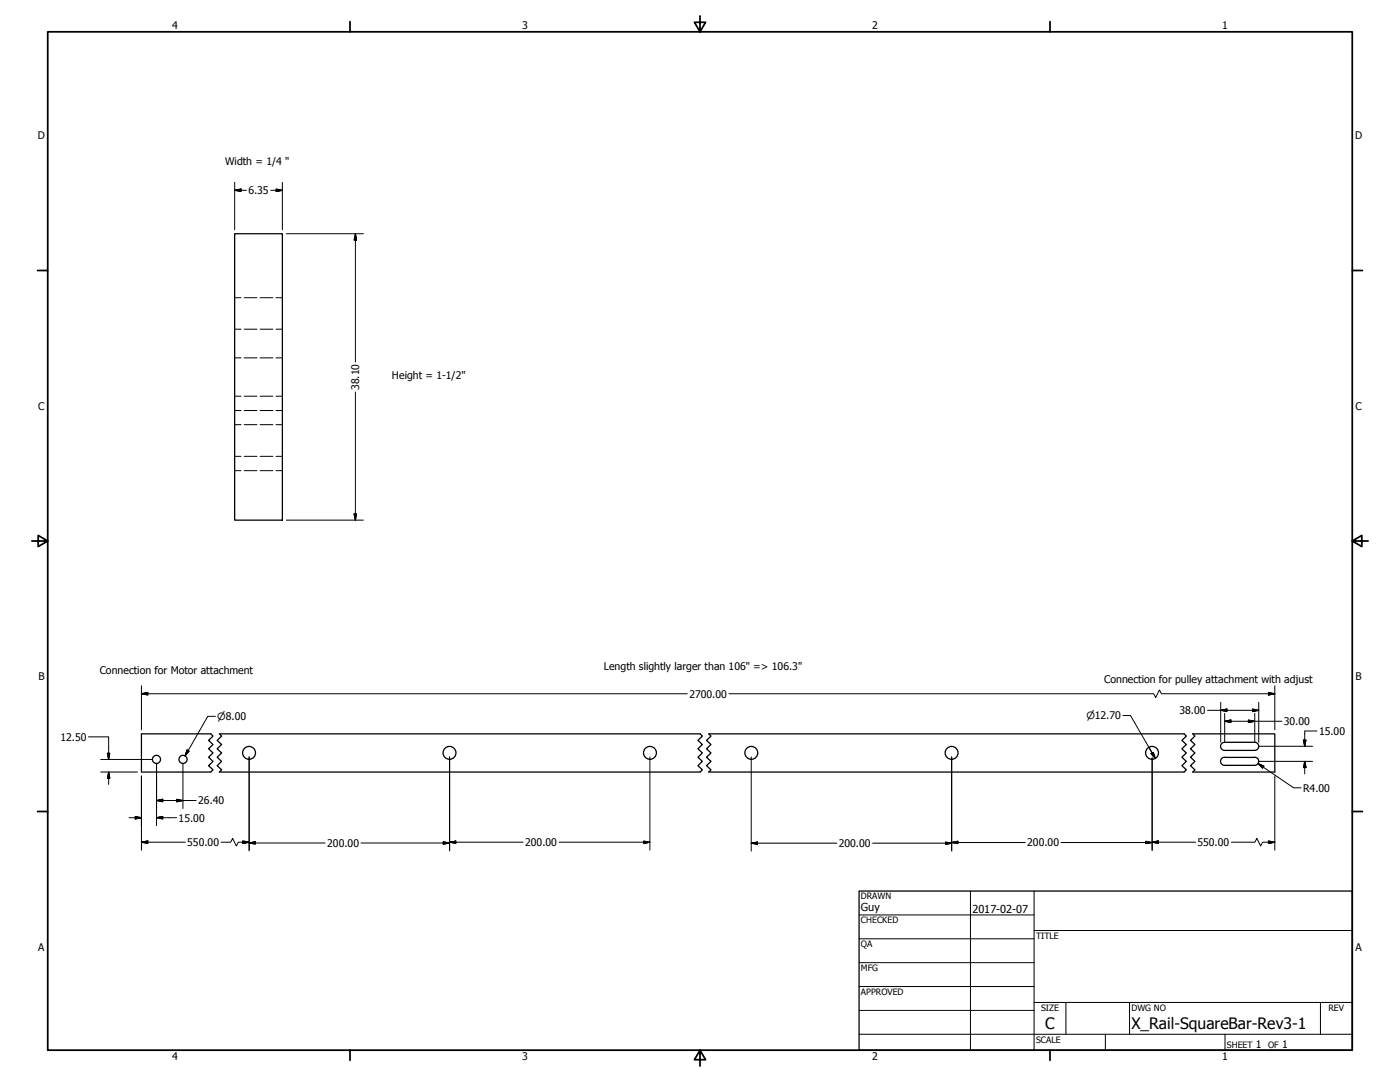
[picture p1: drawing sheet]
<svg xmlns="http://www.w3.org/2000/svg" width="559mm" height="432mm" viewBox="0 0 559 432" stroke-linecap="round" stroke-linejoin="round" font-family="sans-serif">
<!-- layer: Visible (ANSI) -->
<g fill="none" stroke="#000" stroke-width=".51">
<path d="M93.7 93.3h19v114.3h-19zM84.1 292.9h-27.6v15.2h27.6M87.6 292.9h191.9M282.9 292.9h189.7M476.1 292.9h32.7v15.2h-32.7M488.8 296.2a1.62 1.62 0 0 0-1.6 1.6 1.62 1.62 0 0 0 1.6 1.7M488.8 296.2h12a1.62 1.62 0 0 1 1.6 1.6 1.62 1.62 0 0 1-1.6 1.7h-12M87.6 308.1h191.9M282.9 308.1h189.7M488.8 302.2a1.62 1.62 0 0 0-1.6 1.6 1.62 1.62 0 0 0 1.6 1.6M488.8 302.3h12M500.8 302.2a1.62 1.62 0 0 1 1.6 1.6 1.62 1.62 0 0 1-1.6 1.6h-12"/>
<circle cx="62.5" cy="303.1" r="1.62"/>
<circle cx="73.1" cy="303.1" r="1.62"/>
<circle cx="99.4" cy="300.5" r="2.57"/>
<circle cx="179.4" cy="300.5" r="2.57"/>
<circle cx="259.4" cy="300.5" r="2.57"/>
<circle cx="299.9" cy="300.5" r="2.57"/>
<circle cx="379.8" cy="300.5" r="2.57"/>
<circle cx="459.8" cy="300.5" r="2.57"/>
</g>
<!-- layer: Break Line (ANSI) -->
<path d="M84.1 292.9l.9 .9-1.8 1.7 1.8 1.6-1.8 1.7 1.8 1.7-1.8 1.7 1.8 1.6-1.8 1.8 1.8 1.6-.9 .9M87.6 292.9l.9 .9-1.8 1.7 1.8 1.6-1.8 1.7 1.8 1.7-1.8 1.7 1.8 1.6-1.8 1.8 1.8 1.6-.9 .9M279.5 292.9l.9 .9-1.8 1.7 1.8 1.6-1.8 1.7 1.8 1.7-1.8 1.7 1.8 1.6-1.8 1.8 1.8 1.6-.9 .9M282.9 292.9l.9 .9-1.8 1.7 1.8 1.6-1.8 1.7 1.8 1.7-1.8 1.7 1.8 1.6-1.8 1.8 1.8 1.6-.9 .9M472.6 292.9l.9 .9-1.8 1.7 1.8 1.6-1.8 1.7 1.8 1.7-1.8 1.7 1.8 1.6-1.8 1.8 1.8 1.6-.9 .9M476.1 292.9l.8 .9-1.7 1.7 1.7 1.6-1.7 1.7 1.7 1.7-1.7 1.7 1.7 1.6-1.7 1.8 1.7 1.6-.8 .9" fill="none" stroke="#000" stroke-width=".51"/>
<!-- layer: Hidden (ANSI) -->
<g fill="none" stroke="#000" stroke-width=".4">
<path d="M93.7 118.8h2.5M97.5 118.8h5.1M103.8 118.8h5.1M110.2 118.8h2.5M93.7 131.4h2.5M97.5 131.4h5.1M103.8 131.4h5.1M110.2 131.4h2.5M93.7 142.8h2.5M93.7 158.1h2.5M97.5 142.8h5.1M97.5 158.1h5.1"/>
<path d="M103.8 142.8h5.1M103.8 158.1h5.1M110.2 142.8h2.5M110.2 158.1h2.5M93.7 163.8h2.5M93.7 169.5h2.5M97.5 163.8h5.1M97.5 169.5h5.1M103.8 163.8h5.1M103.8 169.5h5.1M110.2 163.8h2.5M110.2 169.5h2.5"/>
<path d="M93.7 187.8h2.5M93.7 182.1h2.5M97.5 187.8h5.1M97.5 182.1h5.1M103.8 187.8h5.1M103.8 182.1h5.1M110.2 187.8h2.5M110.2 182.1h2.5"/>
</g>
<!-- layer: Border (ANSI) -->
<g fill="none" stroke="#000" stroke-width=".7">
<path d="M19 12.7h520.8v406.4h-520.8zM139.7 8.6v4.1M279.4 6.3v6.4l-2.2-3.8h4.4l-2.2 3.8M419.1 8.6v4.1M15 107.9h4M539.8 107.9h4M12.7 215.9h6.3l-3.8-2.2v4.4l3.8-2.2M539.8 215.9l3.8 2.2v-4.4l-3.8 2.2h6.3M15 323.8h4M539.8 323.8h4M139.7 419.1v4.1M279.4 419.1l2.2 3.8h-4.4l2.2-3.8v6.3"/>
<path d="M419.1 419.1v4.1"/>
</g>
<!-- layer: Title (ANSI) -->
<g fill="none" stroke="#000" stroke-width=".4">
<path d="M387.3 355.6v63.5M412.7 355.6v63.5M342.9 365.1h69.8M342.9 374.6h69.8M412.7 371.3h127.1M342.9 384.2h69.8M342.9 393.7h69.8M342.9 412.7h196.9M342.9 403.2h69.8M412.7 400h127.1M425.4 400v12.7M441.2 412.7v6.4"/>
<path d="M450.8 400v12.7M488.9 412.7v6.4M527 400v12.7"/>
</g>
<path d="M342.9 355.6h196.9v63.5h-196.9z" fill="none" stroke="#000" stroke-width=".51"/>
<!-- layer: Dimension (ANSI) -->
<g fill="none" stroke="#000" stroke-width=".4">
<path d="M93.7 75.9l2.5-.5v1.1zM93.7 75.9h4.7M93.7 72.8v18.9M108.1 75.9h4.6M110.2 75.4l2.5 .5-2.5 .6zM112.7 72.8v18.9M114.3 93.3h30.7M141.9 93.3l.4 2.5h-.9zM141.9 93.3v51.2M141.9 156.5v51.1M114.3 207.6h30.7M141.4 205.1h.9l-.4 2.5z"/>
<path d="M56.5 276.9l2.5-.5v1zM56.5 276.9h217.8M56.5 273.7v17.6M291 276.9h169.5l.8 1.5 1.5-3.1 .7 1.6h45.3M506.3 276.4l2.5 .5-2.5 .5zM508.8 273.7v17.6M35.3 294.1h8.1v9M74.7 299.3l.8 .5-1.6 1.9zM86 285.9h-3.1l-9 15.8M448.2 285.6h3l8.7 14.9-1.3-2.2M482 283.5h20.4M487.2 283.5l2.5-.5v1z"/>
<path d="M487.2 280.3v15.9M488.8 287.8l2.5-.5v1.1zM488.8 287.8h22.8M488.8 284.7v11.5M498.3 287.3l2.5 .5-2.5 .6zM499.9 283l2.5 .5-2.5 .5zM500.8 284.7v11.5M502.4 280.3v15.9M502.4 297.8h21.5M520.3 295.3h1l-.5 2.5zM525.7 291.7h-4.9v6.1M40.2 308.1h14.7"/>
<path d="M40.2 303.1h20.7M42.9 300.6h.9l-.4 2.5zM43.4 308.1l.4 2.5h-.9zM43.4 308.1v5M56.5 309.7v29.6M62.5 319.5l2.5-.5v1zM62.5 304.7v24.8M62.5 319.5h15.8M70.5 319l2.5 .5-2.5 .5zM73 304.7v17.9M99.4 302.1v37.5M179.5 302.1v37.5"/>
<path d="M259.4 302.1v37.2M299.8 302.1v37.6M379.9 302.1v37.6M459.4 300.7l.9-.5 .8 2.4zM459.9 300.5l1.2 2.1M459.9 302.5v36.9M502.2 304.7l2.2 1.1-.5 .8zM502.2 304.7l14.1 9.7h3M502.4 303.8h21.5M508.8 309.7v29.6M520.8 303.8l.5 2.5h-1zM520.8 303.8v5.1"/>
<path d="M51.5 326.3h5M54 325.8l2.5 .5-2.5 .5zM56.5 336.1l2.5-.5v1zM56.5 336.1h17.5M62.5 326.3l2.5-.5v1zM62.5 326.3h8M88.3 336.1h3.8l.7-1.5 1.6 3 .7-1.5h4.3M96.9 335.6l2.5 .5-2.5 .5zM99.4 336.4l2.5-.5v1zM99.4 336.4h30.4M144.1 336.4h35.4M176.9 335.9l2.6 .5-2.6 .5z"/>
<path d="M179.5 336.1l2.4-.4v.9zM179.5 336.1h29.3M223.1 336.1h36.3M256.9 335.7l2.5 .4-2.5 .5zM299.8 336.5l2.5-.5v1zM299.8 336.5h34.2M348.3 336.5h31.6M377.4 336l2.5 .5-2.5 .5zM379.9 336.2l2.4-.5v1zM379.9 336.2h29.3M423.5 336.2h36.4M457.3 335.7l2.6 .5-2.6 .5z"/>
<path d="M459.9 336.1l2.4-.5v1zM459.9 336.1h17.3M491.5 336.1h9.4l.7-1.5 1.6 3 .7-1.5h4.9M506.3 335.6l2.5 .5-2.5 .5z"/>
</g>
<g fill="#000" stroke="#000" stroke-width=".4">
<path d="M93.7 75.9l2.5-.5zM93.7 75.9l2.5-.5v1.1zM110.2 76.5l2.5-.6zM110.2 75.4l2.5 .5-2.5 .6zM141.9 93.3l.4 2.5zM141.9 93.3l.4 2.5h-.9zM141.4 205.1l.5 2.5zM141.4 205.1h.9l-.4 2.5zM56.5 276.9l2.5-.5zM56.5 276.9l2.5-.5v1zM506.3 277.4l2.5-.5zM506.3 276.4l2.5 .5-2.5 .5z"/>
<path d="M74.7 299.3l-.8 2.4zM74.7 299.3l.8 .5-1.6 1.9zM487.2 283.5l2.5-.5zM487.2 283.5l2.5-.5v1zM488.8 287.8l2.5-.5zM488.8 287.8l2.5-.5v1.1zM498.3 288.4l2.5-.6zM498.3 287.3l2.5 .5-2.5 .6zM499.9 284l2.5-.5zM499.9 283l2.5 .5-2.5 .5zM520.3 295.3l.5 2.5zM520.3 295.3h1l-.5 2.5z"/>
<path d="M42.9 300.6l.5 2.5zM42.9 300.6h.9l-.4 2.5zM43.4 308.1l.4 2.5zM43.4 308.1l.4 2.5h-.9zM62.5 319.5l2.5-.5zM62.5 319.5l2.5-.5v1zM70.5 320l2.5-.5zM70.5 319l2.5 .5-2.5 .5zM459.4 300.7l1.7 1.9zM459.4 300.7l.9-.5 .8 2.4zM502.2 304.7l2.2 1.1zM502.2 304.7l2.2 1.1-.5 .8z"/>
<path d="M520.8 303.8l.5 2.5zM520.8 303.8l.5 2.5h-1zM54 326.8l2.5-.5zM54 325.8l2.5 .5-2.5 .5zM56.5 336.1l2.5-.5zM56.5 336.1l2.5-.5v1zM62.5 326.3l2.5-.5zM62.5 326.3l2.5-.5v1zM96.9 336.6l2.5-.5zM96.9 335.6l2.5 .5-2.5 .5zM99.4 336.4l2.5-.5zM99.4 336.4l2.5-.5v1z"/>
<path d="M176.9 336.9l2.6-.5zM176.9 335.9l2.6 .5-2.6 .5zM179.5 336.1l2.4-.4zM179.5 336.1l2.4-.4v.9zM256.9 336.6l2.5-.5zM256.9 335.7l2.5 .4-2.5 .5zM299.8 336.5l2.5-.5zM299.8 336.5l2.5-.5v1zM377.4 337l2.5-.5zM377.4 336l2.5 .5-2.5 .5zM379.9 336.2l2.4-.5zM379.9 336.2l2.4-.5v1z"/>
<path d="M457.3 336.7l2.6-.5zM457.3 335.7l2.6 .5-2.6 .5zM459.9 336.1l2.4-.5zM459.9 336.1l2.4-.5v1zM506.3 336.6l2.5-.5zM506.3 335.6l2.5 .5-2.5 .5z"/>
</g>
<g font-size="6.3">
<text x="417.2" y="410.6">C</text>
<text x="451.6" y="410.7">X_Rail-SquareBar-Rev3-1</text>
</g>
<g font-size="4.4">
<text x="343.7" y="363.5">Guy</text>
<text x="388.1" y="364.3">2017-02-07</text>
</g>
<g font-size="4.2">
<text x="68.7" y="11.7">4</text>
<text x="208.4" y="11.7">3</text>
<text x="348.1" y="11.7">2</text>
<text x="487.8" y="11.7">1</text>
<text x="15.1" y="55.5">D</text>
<text x="540.9" y="55.5">D</text>
<text x="89.9" y="65.8">Width = 1/4 &quot;</text>
<text x="99.1" y="77.5">6.35</text>
<text x="143.4" y="155.6" transform="rotate(-90 143.4 155.6)">38.10</text>
<text x="156.5" y="151.3">Height = 1-1/2&quot;</text>
<text x="15.2" y="163.4">C</text>
<text x="541" y="163.4">C</text>
<text x="39.8" y="268.9">Connection for Motor attachment</text>
<text x="241" y="267.2">Length slightly larger than 106&quot; =&gt; 106.3&quot;</text>
<text x="15.3" y="271.4">B</text>
<text x="440.8" y="272.7">Connection for pulley attachment with adjust</text>
<text x="541.1" y="271.4">B</text>
<text x="275.1" y="278.4">2700.00</text>
<text x="470.8" y="285">38.00</text>
<text x="512.4" y="289.4">30.00</text>
<text x="526.5" y="293.2">15.00</text>
<text x="24.1" y="295.6">12.50</text>
<text x="520.1" y="315.9">R4.00</text>
<text x="79.1" y="321">26.40</text>
<text x="71.3" y="327.9">15.00</text>
<text x="74.7" y="337.6">550.00</text>
<text x="130.6" y="337.9">200.00</text>
<text x="209.6" y="337.6">200.00</text>
<text x="334.8" y="338">200.00</text>
<text x="410" y="337.8">200.00</text>
<text x="478" y="337.6">550.00</text>
<text x="15.2" y="379.3">A</text>
<text x="541" y="379.3">A</text>
<text x="501.3" y="418.3">1</text>
<text x="511.8" y="418.3">1</text>
<text x="68.7" y="423.2">4</text>
<text x="208.4" y="423.2">3</text>
<text x="348.1" y="423.2">2</text>
<text x="487.8" y="423.2">1</text>
</g>
<g font-size="4">
<text x="86.7" y="287.4">⌀8.00</text>
<text x="433.6" y="287">⌀12.70</text>
</g>
<g font-size="3.5">
<text x="343.7" y="358.9">DRAWN</text>
<text x="343.7" y="368.5">CHECKED</text>
<text x="413.5" y="374.6">TITLE</text>
<text x="343.7" y="378">QA</text>
<text x="343.7" y="387.5">MFG</text>
<text x="343.7" y="397.1">APPROVED</text>
<text x="415.5" y="403.4">SIZE</text>
<text x="451.6" y="403.4">DWG NO</text>
<text x="530.3" y="403.4">REV</text>
<text x="413.5" y="416.1">SCALE</text>
<text x="489.7" y="418.3">SHEET</text>
<text x="506.2" y="418.3">OF</text>
</g>
</svg>
